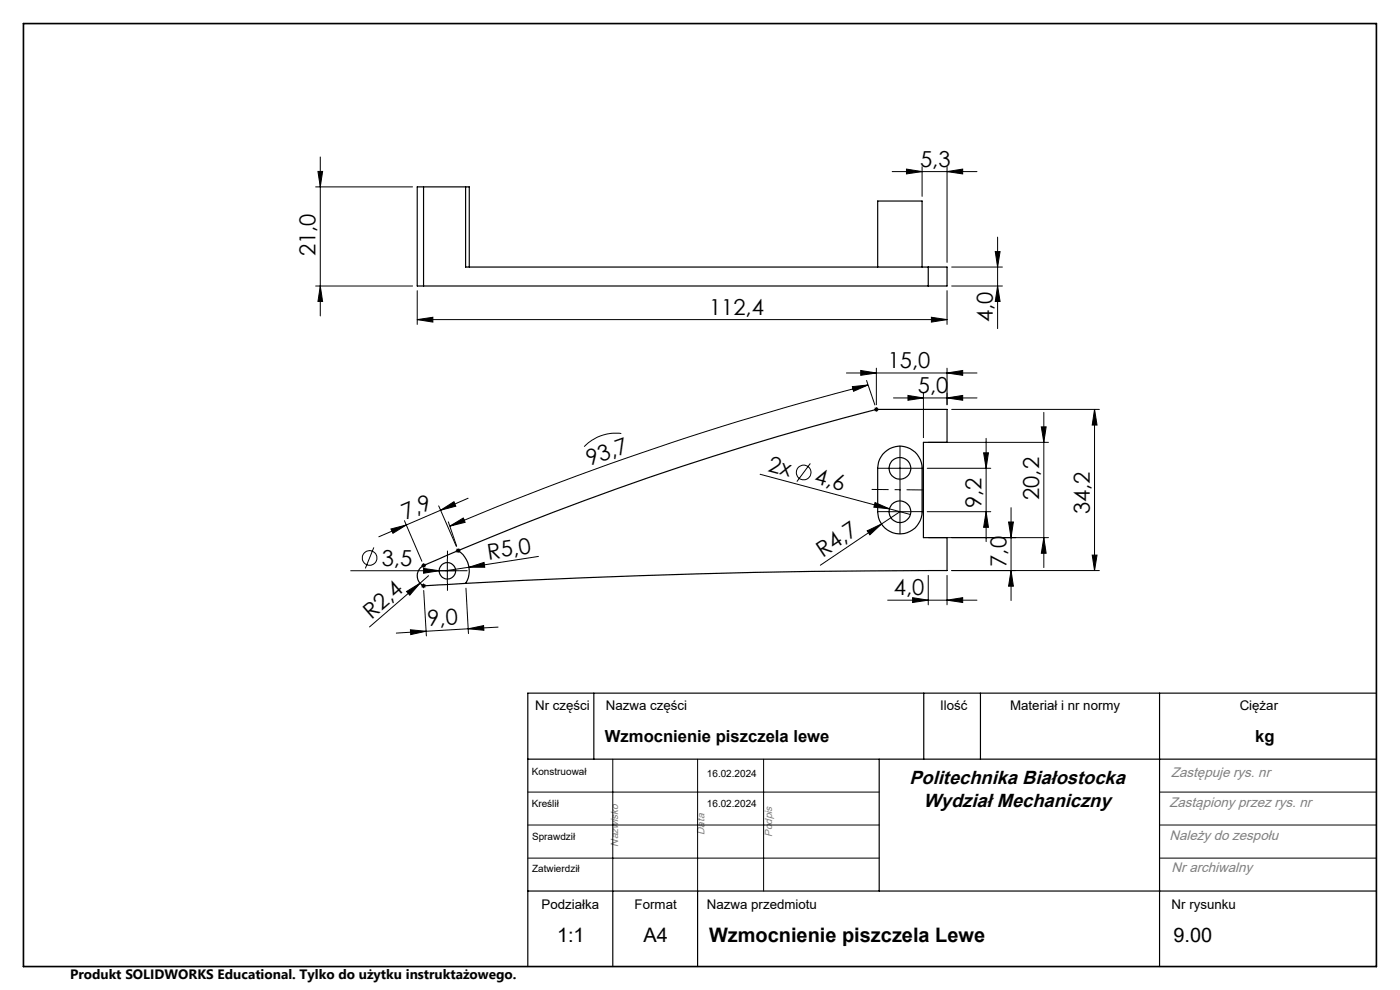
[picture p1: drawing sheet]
<svg xmlns="http://www.w3.org/2000/svg" width="297mm" height="210mm" viewBox="0 0 297 210" stroke-linecap="round" stroke-linejoin="round" font-family="sans-serif">
<g fill="none" stroke="#000" stroke-width=".25">
<path d="M89.9 39.6h8.9M89.9 39.6h-1.4v21.1h1.4M89.9 39.6v21.1M98.8 39.6v17h98.1M98.8 39.6h.8v17M186.2 56.6v-14h9.4v14M196.9 56.6h4v4.1h-4M196.9 56.6v4.1M89.9 60.7h107M187.3 96.4a4.7 4.7 0 0 1 5.2-1.5 4.7 4.7 0 0 1 3.1 4.4v9.2a4.7 4.7 0 0 1-4.7 4.7 4.7 4.7 0 0 1-4.7-4.7v-9.2a4.7 4.7 0 0 1 1.1-2.9zM97.2 116.8a5.1 5.1 0 0 1 1.6 6.9M97.2 116.8l-6.4 2.7a2.65 2.65 0 0 0-2.1 3.5 1.9 1.9 0 0 0 2.2 1.2l7.9-.5"/>
<path d="M97.2 116.8a622.1 622.1 0 0 1 88.7-30h15v7h-5v20.2h5v7a1795.8 1795.8 0 0 0-102.1 2.7M126 147v14M196 147v14M208 147v14M246 147v58M292 147h-180v58M112 161h180M186.5 161v28M112 189h180M130 189v16M148 189v16"/>
<circle cx="190.9" cy="99.4" r="2.3"/>
<circle cx="190.9" cy="108.6" r="2.3"/>
<circle cx="94.9" cy="121.1" r="1.74"/>
</g>
<g fill="none" stroke="#000" stroke-width=".21">
<path d="M67 39.6h20.5M67.5 36.4h.9l-.5 3.2zM67.9 33.3v33.7M189.3 36.4h18M192.3 35.9l3.3 .5-3.3 .5zM195.6 35.4v6.3M200.9 36.4l3.3-.5v1zM200.9 35.4v20.3M201.9 56.6h10.8M211.1 53.4h1.1l-.6 3.2zM211.6 50.3v19.4M67 60.7h20.5"/>
<path d="M67.9 60.7l.5 3.3h-.9zM88.5 67.8l3.3-.5v1zM88.5 61.7v7.1M88.5 67.8h112.4M179.6 79.1h27.7M182.6 78.6l3.3 .5-3.3 .5zM185.9 78.1v7.8M197.6 67.3l3.3 .5-3.3 .5zM200.9 79.1l3.3-.5v1zM200.9 78.1v7.8M200.9 61.7v7.1M201.9 60.7h10.8"/>
<path d="M211.6 60.7l.6 3.3h-1.1zM131.8 92a9.3 9.3 0 0 0-7.9 2.7M171.9 98.3l-2.8 3.9M180.8 82l3.3-.3-3 1.3zM183.8 80.7l1.8 5.2M184.1 81.7a634.8 634.8 0 0 0-88.7 29.9M185.4 86.8h1M185.6 86.5l.7 .7M185.9 86.4v.9M186.3 86.5l-.7 .7M188.4 99.3h5M189.5 84.4h17.8"/>
<path d="M190.9 96.9v4.9M192.6 83.9l3.3 .5-3.3 .5zM195.9 83.4v9.4M196.7 99.3h13.5M196.9 93.8h25.5M200.9 84.4l3.3-.5v1zM201.9 86.8h31.3M208.7 96.1h1l-.5 3.2zM209.2 93v21.9M220.9 90.5h1l-.5 3.3zM221.4 87.5v32.9M232.2 86.8v34.2"/>
<path d="M232.2 86.8l.5 3.4h-1zM79.3 116.1l-1.8 4.5M82.9 112.2l3.3-.8-2.8 1.7zM85.8 110.4l3.7 8.7M89.4 120h1M89.5 119.6l.7 .7M89.9 119.4v1.1M90.2 119.6l-.7 .7M93.1 107.3l3.7 8.6M93.5 108.2l-13.1 5.7M93.5 108.2l2.8-1.8 .4 1zM94.9 118.6v5"/>
<path d="M95.1 110.7l1.8 5.1M95.4 111.6l2.9-1.7 .4 .9zM96.7 116.8h1M96.8 116.4l.7 .7M97.2 116.3v1M97.5 116.4l-.7 .7M99.3 105.7l-5.8 2.5M114.2 118l-14.7 2.3M161.3 100.6l27.4 7.3M184 112.6l3-1.4-2.5 2.2zM185.6 106.6l3.1 1.3-3.3-.3zM187 111.2l-13 8.7"/>
<path d="M188.4 108.5h5M188.7 107.9l4.4 1.2M190.9 108.5l-3.9 2.7M190.9 106v5M196.7 108.5h13.5M196.9 114h25.5M209.2 108.5l.5 3.4h-1zM214 110.7h1l-.5 3.3zM214.5 107.7v19.7M221.4 114l.5 3.4h-1zM231.7 117.7h1l-.5 3.3zM86.3 125.5l2.8-1.8-2.2 2.6z"/>
<path d="M87.1 133.6l3.3 .3-3.3 .7zM89.1 123.7l-10.7 9.3M89.3 124.3h1M89.5 123.9l.7 .7M89.9 123.8v1M89.9 120.6l3.3 .5-3.3 .5zM89.9 125.3l.6 9.6M90.2 123.9l-.7 .7M90.4 133.9l-6.3 .4M90.9 122.1l-1.8 1.6M97.4 121.1h-23M98.8 124.8l.6 9.6"/>
<path d="M99.3 133.4l3.3-.7 .1 1zM99.5 120.3l3.2-1 .1 1zM99.5 120.3l-5 .8M105.7 133l-15.3 .9M188.3 127.3h19M193.6 126.8l3.3 .5-3.3 .5zM196.9 122.1v6.2M200.9 127.3l3.3-.5v1zM200.9 122.1v6.2M214.5 121l.5 3.3h-1zM233.2 121h-31.3M112 168h74.5"/>
<path d="M112 175h74.5M130 161v28M148 161v28M162 161v28M246 168h46M246 175h46M112 182h74.5M246 182h46"/>
<circle cx="78.4" cy="118.4" r="1.56"/>
<circle cx="170.5" cy="100.2" r="1.56"/>
</g>
<path d="M188.4 99.3h-2.3M190.9 96.8v-2.3M193.4 99.3h2.3M94.9 118.6v-1.8M188.4 108.5h-2.3M190.9 101.8v2.3M190.9 106v-2.3M190.9 111v2.3M193.4 108.5h2.3M92.4 121.1h-1.7M94.9 123.6v1.7M97.4 121.1h1.8" fill="none" stroke="#000" stroke-width=".21" stroke-dasharray="15.2 1.3 1.3 1.3" stroke-linecap="butt"/>
<path d="M184.9 103.8l11 .1" fill="none" stroke="#000" stroke-width=".21" stroke-dasharray="15.2 1.3 1.3 1.3" stroke-dashoffset="11.6" stroke-linecap="butt"/>
<path d="M5 5h287v200h-287z" fill="none" stroke="#000" stroke-width=".35"/>
<g fill="#000">
<path d="M184 112.6l3-1.4-2.5 2.2zM185.6 106.6l3.1 1.3-3.3-.3zM86.3 125.5l2.8-1.8-2.2 2.6zM89.9 120.6l3.3 .5-3.3 .5zM99.5 120.3l3.2-1 .1 1z"/>
<path d="M192.3 35.9l3.3 .5-3.3 .5zM200.9 36.4l3.3-.5v1z"/>
<path d="M67.9 60.7l.5 3.3h-.9zM67.5 36.4h.9l-.5 3.2z"/>
<path d="M182.6 78.6l3.3 .5-3.3 .5zM200.9 79.1l3.3-.5v1z"/>
<path d="M200.9 84.4l3.3-.5v1zM192.6 83.9l3.3 .5-3.3 .5zM197.6 67.3l3.3 .5-3.3 .5zM88.5 67.8l3.3-.5v1z"/>
<path d="M232.2 86.8l.5 3.4h-1zM231.7 117.7h1l-.5 3.3z"/>
<path d="M82.9 112.2l3.3-.8-2.8 1.7zM93.5 108.2l2.8-1.8 .4 1z"/>
<path d="M95.4 111.6l3.3-.8-.4-.9zM180.8 82l.3 1 3-1.3z"/>
<path d="M214 110.7h1l-.5 3.3zM214.5 121l.5 3.3h-1zM220.9 90.5h1l-.5 3.3zM221.4 114l.5 3.4h-1zM208.7 96.1h1l-.5 3.2zM209.2 108.5l.5 3.4h-1zM211.1 53.4h1.1l-.6 3.2zM211.6 60.7l.6 3.3h-1.1z"/>
<path d="M99.3 133.4l3.3-.7 .1 1zM87.1 133.6l3.3 .3-3.3 .7z"/>
<path d="M200.9 127.3l3.3-.5v1zM193.6 126.8l3.3 .5-3.3 .5z"/>
</g>
<g font-size="4.7">
<text x="195.2" y="35.4">5,3</text>
<text x="66.9" y="54.4" transform="rotate(-90 66.9 54.4)">21,0</text>
<text x="150.4" y="66.8">112,4</text>
<text x="210.7" y="68.4" transform="rotate(-90 210.7 68.4)">4,0</text>
<text x="188.3" y="78.1">15,0</text>
<text x="194.7" y="83.4">5,0</text>
<text x="125" y="98.9" transform="rotate(-20 125 98.9)">93,7</text>
<text x="162.8" y="99.9" transform="rotate(15 162.8 99.9)">2x</text>
<text x="172.5" y="102.5" transform="rotate(15 172.5 102.5)">4,6</text>
<text x="208.2" y="107.8" transform="rotate(-90 208.2 107.8)">9,2</text>
<text x="220.4" y="106" transform="rotate(-90 220.4 106)">20,2</text>
<text x="86" y="110.3" transform="rotate(-23 86 110.3)">7,9</text>
<text x="231.2" y="109.1" transform="rotate(-90 231.2 109.1)">34,2</text>
<text x="103.6" y="118.7" transform="rotate(-9 103.6 118.7)">R5,0</text>
<text x="174.6" y="118.3" transform="rotate(-34 174.6 118.3)">R4,7</text>
<text x="81" y="120.1">3,5</text>
<text x="213.5" y="120.2" transform="rotate(-90 213.5 120.2)">7,0</text>
<text x="78.8" y="131.4" transform="rotate(-41 78.8 131.4)">R2,4</text>
<text x="189.6" y="126.3">4,0</text>
<text x="90.8" y="132.9" transform="rotate(-3 90.8 132.9)">9,0</text>
</g>
<g font-size="4.2">
<text x="118.2" y="199.8">1:1</text>
<text x="136.5" y="199.8">A4</text>
<text x="150.4" y="199.8">Wzmocnienie piszczela Lewe</text>
<text x="248.9" y="199.8">9.00</text>
</g>
<g font-size="4">
<text x="192.9" y="166.2">Politechnika Białostocka</text>
<text x="195.9" y="171.1">Wydział Mechaniczny</text>
</g>
<g font-size="3.5">
<text x="128.3" y="157.5">Wzmocnienie piszczela lewe</text>
<text x="266.3" y="157.4">kg</text>
</g>
<g font-size="2.9" fill="#808080">
<text x="248.4" y="164.9">Zastępuje rys. nr</text>
<text x="248.1" y="171.2">Zastąpiony przez rys. nr</text>
<text x="248.1" y="178.1">Należy do zespołu</text>
<text x="248.6" y="185">Nr archiwalny</text>
</g>
<text font-size="2.9" x="14.9" y="207.6">Produkt SOLIDWORKS Educational. Tylko do użytku instruktażowego.</text>
<g font-size="2.8">
<text x="113.5" y="150.6">Nr części</text>
<text x="128.5" y="150.6">Nazwa części</text>
<text x="199.4" y="150.6">Ilość</text>
<text x="214.3" y="150.6">Materiał i nr normy</text>
<text x="263" y="150.6">Ciężar</text>
<text x="114.9" y="192.9">Podziałka</text>
<text x="134.6" y="192.9">Format</text>
<text x="150" y="192.9">Nazwa przedmiotu</text>
<text x="248.6" y="192.9">Nr rysunku</text>
</g>
<g font-size="2.2" fill="#808080">
<text x="131.1" y="179.6" transform="rotate(-90 131.1 179.6)">Nazwisko</text>
<text x="149.4" y="177.1" transform="rotate(-90 149.4 177.1)">Data</text>
<text x="163.8" y="177.6" transform="rotate(-90 163.8 177.6)">Podpis</text>
</g>
<g font-size="2.1">
<text x="112.8" y="164.3">Konstruował</text>
<text x="150" y="164.9">16.02.2024</text>
<text x="112.8" y="171.2">Kreślił</text>
<text x="150" y="171.2">16.02.2024</text>
<text x="112.9" y="178.1">Sprawdził</text>
<text x="112.9" y="185">Zatwierdził</text>
</g>
</svg>
